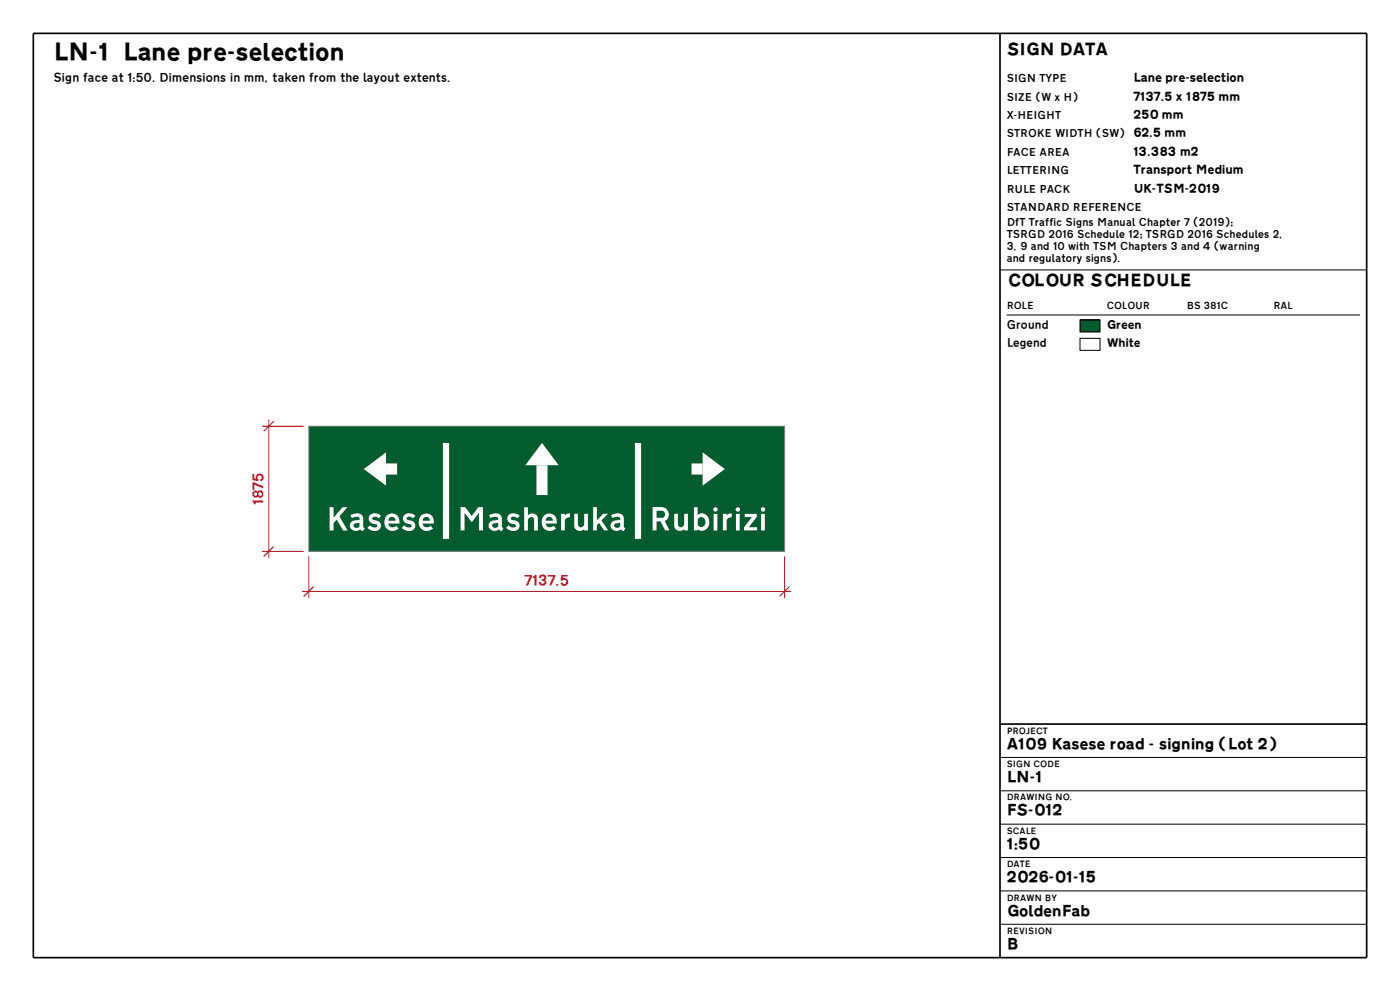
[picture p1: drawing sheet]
<svg xmlns="http://www.w3.org/2000/svg" width="420mm" height="297mm" viewBox="0 0 420 297" stroke-linecap="round" stroke-linejoin="round" font-family="sans-serif">
<path d="M92.6 127.8h142.8v37.5h-142.8z" fill-rule="evenodd" fill="#025c2e"/>
<path d="M115.8 140.6h3.4" fill="none" stroke="#fff" stroke-width="3.3" stroke-linecap="butt"/>
<g fill="#fff">
<path d="M109.2 140.6l6.6-5v10z"/>
<path d="M98.9 152h1.2v3.1l2.7-3.1h1.4l-2 2.4a.47 .47 0 0 0-.3 .4 .47 .47 0 0 0 .2 .4l2.2 3.8h-1.4l-1.9-3.3-.9 1.1v2.2h-1.2zM105.1 154.4l1.9-.5a1.68 1.68 0 0 1 2 1.4v2.6l.5 .4-.5 .8a.69 .69 0 0 1-1-.4 1.81 1.81 0 0 1-2.1 .2 1.81 1.81 0 0 1-.8-2 2.3 2.3 0 0 1 2-1l.8-.1a.89 .89 0 0 0-.5-1 .89 .89 0 0 0-1 .2l-.9 .2zM106.3 157a.82 .82 0 0 0 .1 1.2 .82 .82 0 0 0 1.2-.2l.3-.3-.1-1zM111 154.3a2.43 2.43 0 0 1 3.3 .4l-.4 .3a.89 .89 0 0 1-1.2-.1 .6 .6 0 0 0-.9 .1 .6 .6 0 0 0 .1 .8h.2a2.53 2.53 0 0 1 2.2 1.5v.1a1.85 1.85 0 0 1-1 1.7 1.85 1.85 0 0 1-2-.2l-1.1-.7 .7-.8a1.38 1.38 0 0 0 2.3 .3l-.1-.5a2.85 2.85 0 0 1-2.5-1.4v-.7zM116.1 154.4a2.33 2.33 0 0 1 2.5-.2 2.33 2.33 0 0 1 1.3 2.2v.5h-3.4a1.38 1.38 0 0 0 1 1.1 1.38 1.38 0 0 0 1.4-.4l.7 .8a2.51 2.51 0 0 1-2.7 .6 2.51 2.51 0 0 1-1.6-2.2v-.2a2.98 2.98 0 0 1 .8-2.2zM116.8 155.3l-.3 .8h2.2v-.3a1.12 1.12 0 0 0-.8-.8 1.12 1.12 0 0 0-1.1 .3zM121.3 154.3a2.43 2.43 0 0 1 3.3 .4l-.4 .3a.89 .89 0 0 1-1.2-.1 .6 .6 0 0 0-.9 .1 .6 .6 0 0 0 .1 .8h.2a2.53 2.53 0 0 1 2.2 1.5v.1a1.85 1.85 0 0 1-1 1.7 1.85 1.85 0 0 1-2-.2l-1.1-.7 .7-.8a1.38 1.38 0 0 0 2.3 .3l-.1-.5a2.85 2.85 0 0 1-2.5-1.4v-.7zM126.4 154.4a2.33 2.33 0 0 1 2.5-.2 2.33 2.33 0 0 1 1.3 2.2v.5h-3.4a1.38 1.38 0 0 0 1 1.1 1.38 1.38 0 0 0 1.4-.4l.7 .8a2.51 2.51 0 0 1-2.7 .6 2.51 2.51 0 0 1-1.6-2.2v-.2a2.98 2.98 0 0 1 .8-2.2zM127.1 155.3l-.3 .8h2.2v-.3a1.12 1.12 0 0 0-.8-.8 1.12 1.12 0 0 0-1.1 .3z" fill-rule="evenodd"/>
</g>
<path d="M133.8 132.8v28.7" fill="none" stroke="#fff" stroke-width="1.9" stroke-linecap="butt"/>
<path d="M162.6 139.4v9" fill="none" stroke="#fff" stroke-width="3.3" stroke-linecap="butt"/>
<g fill="#fff">
<path d="M162.6 132.8l5 6.6h-10z"/>
<path d="M138.2 152h1.4l1.9 2.6 2-2.6h1.4v7h-1.2v-5.3l-2.2 2.8-2.1-2.8v5.3h-1.2zM146.7 154.4l1.9-.5a1.68 1.68 0 0 1 2 1.4v2.6l.5 .4-.5 .8a.69 .69 0 0 1-1-.4 1.81 1.81 0 0 1-2.1 .2 1.81 1.81 0 0 1-.8-2 2.3 2.3 0 0 1 2-1l.8-.1a.89 .89 0 0 0-.5-1 .89 .89 0 0 0-1 .2l-.9 .2zM147.9 157a.82 .82 0 0 0 .1 1.2 .82 .82 0 0 0 1.2-.2l.3-.3-.1-1zM152.6 154.3a2.43 2.43 0 0 1 3.3 .4l-.4 .3a.89 .89 0 0 1-1.2-.1 .6 .6 0 0 0-.9 .1 .6 .6 0 0 0 .1 .8h.2a2.53 2.53 0 0 1 2.2 1.5v.1a1.85 1.85 0 0 1-1 1.7 1.85 1.85 0 0 1-2-.2l-1.1-.7 .7-.8a1.38 1.38 0 0 0 2.3 .3l-.1-.5a2.85 2.85 0 0 1-2.5-1.4v-.7zM157.3 152h1.1v2.4l.8-.5h.7a1.64 1.64 0 0 1 1.5 1.3v3.8h-1.2l-.1-3.7a.98 .98 0 0 0-1-.3 .98 .98 0 0 0-.7 .8v3.2h-1.1zM163.3 154.4a2.33 2.33 0 0 1 2.5-.2 2.33 2.33 0 0 1 1.3 2.2v.5h-3.4a1.38 1.38 0 0 0 1 1.1 1.38 1.38 0 0 0 1.4-.4l.7 .8a2.51 2.51 0 0 1-2.7 .6 2.51 2.51 0 0 1-1.6-2.2v-.2a2.98 2.98 0 0 1 .8-2.2zM164 155.3l-.3 .8h2.2v-.3a1.12 1.12 0 0 0-.8-.8 1.12 1.12 0 0 0-1.1 .3zM168.3 154h1.1l.1 .5 .7-.5 .8-.1v1.1a1.39 1.39 0 0 0-1.6 1.2v2.8h-1.1zM172.3 154h1.1v3.2a.93 .93 0 0 0 1 .9 .93 .93 0 0 0 .9-1v-3.1h1.1v5h-1.1v-.4a1.68 1.68 0 0 1-1.9 .5 1.68 1.68 0 0 1-1.1-1.5zM177.9 152h1.2v3.9l1.8-1.9h1.5l-1.9 2 1.9 3h-1.2l-1.5-2.3-.6 .7v1.6h-1.2zM183.3 154.4l1.9-.5a1.68 1.68 0 0 1 2 1.4v2.6l.5 .4-.5 .8a.69 .69 0 0 1-1-.4 1.81 1.81 0 0 1-2.1 .2 1.81 1.81 0 0 1-.8-2 2.3 2.3 0 0 1 2-1l.8-.1a.89 .89 0 0 0-.5-1 .89 .89 0 0 0-1 .2l-.9 .2zM184.5 157a.82 .82 0 0 0 .1 1.2 .82 .82 0 0 0 1.2-.2l.3-.3-.1-1z" fill-rule="evenodd"/>
</g>
<path d="M191.4 132.8v28.7" fill="none" stroke="#fff" stroke-width="1.9" stroke-linecap="butt"/>
<path d="M207.5 140.6h3.3" fill="none" stroke="#fff" stroke-width="3.3" stroke-linecap="butt"/>
<g fill="#fff">
<path d="M210.8 135.6l6.7 5-6.7 5z"/>
<path d="M195.8 152h2.1a2.33 2.33 0 0 1 2.8 2.2 1.95 1.95 0 0 1-1.3 1.9l1.4 2.9h-1.3l-1.3-2.7h-1.2v2.7h-1.2zM197 153.1v2.1h1.8a1.08 1.08 0 0 0 .7-1.1 1.08 1.08 0 0 0-.9-1zM202.3 154h1.1v3.2a.93 .93 0 0 0 1 .9 .93 .93 0 0 0 .9-1v-3.1h1.1v5h-1.1v-.4a1.68 1.68 0 0 1-1.9 .5 1.68 1.68 0 0 1-1.1-1.5zM208.2 152h1.1v2.3a2.32 2.32 0 0 1 2.8 .2 2.32 2.32 0 0 1 .6 2.7 2.14 2.14 0 0 1-3.4 1.4v.4h-1.1zM209.6 155.3l-.3 .5v1.4a1.24 1.24 0 0 0 1.7 .6 1.24 1.24 0 0 0 .6-1.6 1.2 1.2 0 0 0-.7-1.1 1.2 1.2 0 0 0-1.3 .2zM214.1 154h1.1v5h-1.1zM214 152.7a.67 .67 0 0 1 1.3 0 .67 .67 0 0 1-1.3 0zM216.9 154h1.1v.5l.8-.5 .7-.1v1.1a1.39 1.39 0 0 0-1.5 1.2v2.8h-1.1zM220.8 154h1.1v5h-1.1zM220.7 152.7a.67 .67 0 0 1 1.3 0 .67 .67 0 0 1-1.3 0zM223.4 154h3.6v.9l-2.4 3.1h2.5v1h-3.9v-1l2.4-3h-2.2zM228.3 154h1.2v5h-1.2zM228.2 152.7a.7 .7 0 0 1 1.4 0 .7 .7 0 0 1-1.4 0z" fill-rule="evenodd"/>
</g>
<path d="M92.6 127.8h142.8v37.5h-142.8z" fill="none" stroke="#808080" stroke-width=".3"/>
<path d="M324 95.9h6v3.6h-6z" fill="#025c2e"/>
<path d="M324 95.9h6v3.6h-6z" fill="none" stroke="#000" stroke-width=".3"/>
<path d="M324 101.4h6v3.6h-6z" fill="#fff"/>
<path d="M300 80.9h110M302 94.4h106M324 101.4h6v3.6h-6zM300 227h110M300 237h110M300 247h110M300 257h110M300 267h110M300 277h110" fill="none" stroke="#000" stroke-width=".3"/>
<path d="M78.6 127.8h12.5M80.6 125.8v41.5M78.6 165.3h12.5M90.6 177.3h146.8M92.6 166.8v12.5M235.4 166.8v12.5" fill="none" stroke="#b01020" stroke-width=".3"/>
<path d="M82.1 126.3l-3 3M82.1 163.8l-3 3M94.1 175.8l-3 3M236.9 175.8l-3 3" fill="none" stroke="#b01020" stroke-width=".35"/>
<path d="M10 10h400v277h-400zM300 10v277M300 217h110" fill="none" stroke="#000" stroke-width=".5"/>
<text font-size="7.1" x="16" y="19">LN-1 Lane pre-selection</text>
<g font-size="5">
<text x="302" y="17">SIGN DATA</text>
<text x="302" y="86.4">COLOUR SCHEDULE</text>
</g>
<g font-size="4.6">
<text x="302" y="225">A109 Kasese road - signing (Lot 2)</text>
<text x="302" y="235">LN-1</text>
<text x="302" y="245">FS-012</text>
<text x="302" y="255">1:50</text>
<text x="302" y="265">2026-01-15</text>
<text x="302" y="275">GoldenFab</text>
<text x="302" y="285">B</text>
</g>
<g font-size="4.3" fill="#b01020">
<text x="79.4" y="151.4" transform="rotate(-90 79.4 151.4)">1875</text>
<text x="157.3" y="176.1">7137.5</text>
</g>
<g font-size="3.6">
<text x="16" y="25">Sign face at 1:50. Dimensions in mm, taken from the layout extents.</text>
<text x="340" y="25">Lane pre-selection</text>
<text x="340" y="30.5">7137.5 x 1875 mm</text>
<text x="340" y="36">250 mm</text>
<text x="340" y="47">13.383 m2</text>
<text x="340" y="52.5">Transport Medium</text>
<text x="340" y="58">UK-TSM-2019</text>
</g>
<g font-size="3.4">
<text x="302" y="98.9">Ground</text>
<text x="332" y="98.9">Green</text>
<text x="302" y="104.4">Legend</text>
<text x="332" y="104.4">White</text>
</g>
<g font-size="3.1">
<text x="302" y="25">SIGN TYPE</text>
<text x="302" y="30.5">SIZE (W x H)</text>
<text x="302" y="36">X-HEIGHT</text>
<text x="302" y="41.5">STROKE WIDTH (SW) 62.5 mm</text>
<text x="302" y="47">FACE AREA</text>
<text x="302" y="52.5">LETTERING</text>
<text x="302" y="58">RULE PACK</text>
<text x="302" y="63.5">STANDARD REFERENCE</text>
<text x="302" y="68">DfT Traffic Signs Manual Chapter 7 (2019);</text>
<text x="302" y="71.6">TSRGD 2016 Schedule 12; TSRGD 2016 Schedules 2,</text>
<text x="302" y="75.2">3, 9 and 10 with TSM Chapters 3 and 4 (warning</text>
<text x="302" y="78.8">and regulatory signs).</text>
</g>
<g font-size="2.9">
<text x="302" y="92.9">ROLE</text>
<text x="332" y="92.9">COLOUR</text>
<text x="356" y="92.9">BS 381C</text>
<text x="382" y="92.9">RAL</text>
</g>
<g font-size="2.6">
<text x="302" y="220.2">PROJECT</text>
<text x="302" y="230.2">SIGN CODE</text>
<text x="302" y="240.2">DRAWING NO.</text>
<text x="302" y="250.2">SCALE</text>
<text x="302" y="260.2">DATE</text>
<text x="302" y="270.2">DRAWN BY</text>
<text x="302" y="280.2">REVISION</text>
</g>
</svg>
